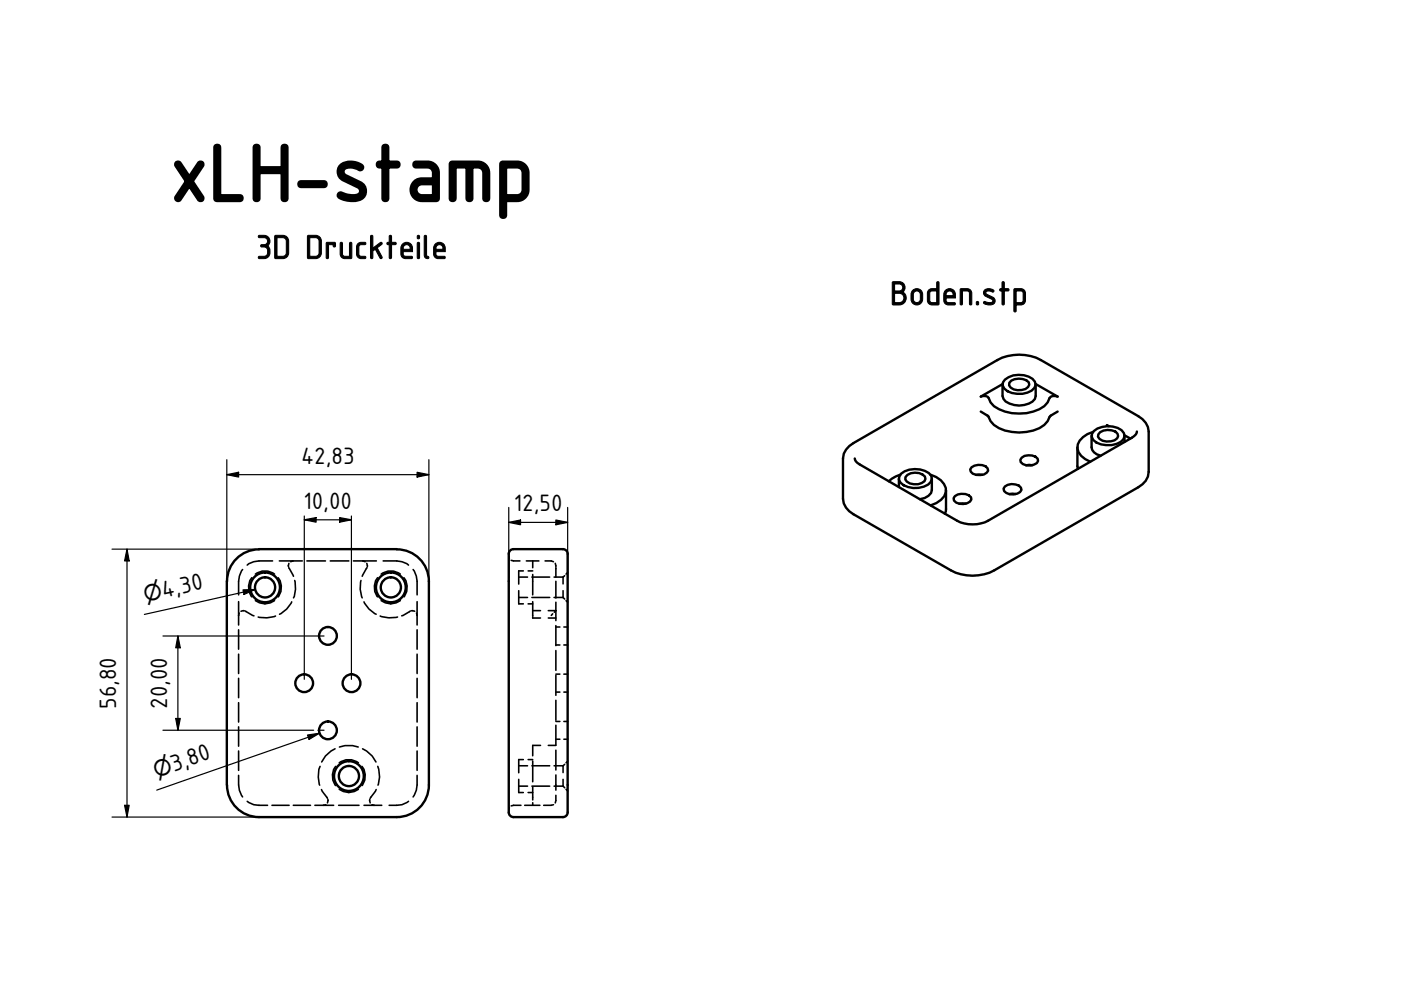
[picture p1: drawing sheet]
<svg xmlns="http://www.w3.org/2000/svg" width="297mm" height="210mm" viewBox="0 0 297 210" stroke-linecap="round" stroke-linejoin="round" font-family="sans-serif">
<!-- layer: Sichtbar (ISO) -->
<g fill="none" stroke="#000" stroke-width=".51">
<path d="M180 94.6l31.5-18.3a9.9 9.9 0 0 1 9.2 0l20.6 11.9a4 4 0 0 1 2.2 3.3v8.5a3.9 3.9 0 0 1-2.2 3.3l-30.5 17.6a9.9 9.9 0 0 1-9.2 0l-20.7-11.9a4 4 0 0 1-2.2-3.2v-8.6l.2-1 .5-.9zM206 99.1a2.65 2.65 0 0 1 3.4 .2l.1 .5a2.46 2.46 0 0 1-3.7 .2l-.1-.5zM207.9 87.3l1.6 .9a3.8 3.8 0 0 0 2.3 2.6 9.9 9.9 0 0 0 9.6-.7l.7-.8 .5-1.1 1.6-.9M212.6 81.5v2.5a2.51 2.51 0 0 0 2.4 1.9 4.7 4.7 0 0 0 4.4-1.3l.2-.6v-2.5M212.6 81.4l-4.7 2.7a1.3 1.3 0 0 1 1.7 .3 4.3 4.3 0 0 0 3.5 2.9 9.7 9.7 0 0 0 8.3-1.2l.7-.8 .4-.9a1.34 1.34 0 0 1 1.7-.3l-4.6-2.7M213.1 80.5a5 5 0 0 1 5.8-.2l.5 .6a1.78 1.78 0 0 1-1.6 2.3 5.2 5.2 0 0 1-4.9-.8l-.3-.6v-.7zM214.4 80.7a3.2 3.2 0 0 1 3.7 .3l.1 .5a2.12 2.12 0 0 1-2.5 1.2 1.47 1.47 0 0 1-1.7-1.5zM216.6 97a2.65 2.65 0 0 1 3.4 .3l.1 .4a2.31 2.31 0 0 1-3.2 .7l-.5-.4-.1-.5zM217.5 98.7h1.4M228.4 94.8l.1 4.6M231.4 92.4v2.4a2.16 2.16 0 0 0 1.9 1.8M231.7 91.6a4.6 4.6 0 0 0-3.2 2.6 2.82 2.82 0 0 0 1.6 3.1l1 .6"/>
<path d="M231.9 91.4a5 5 0 0 1 5.9-.2 1.45 1.45 0 0 1-.2 2.5 5.2 5.2 0 0 1-5.8-.4l-.3-.7v-.6zM233.3 91.6a3 3 0 0 1 3.6 .4l.2 .5a2.07 2.07 0 0 1-2.5 1.1l-.8-.2-.7-.3-.3-.5 .1-.5zM234.9 90.4l-.2-.3 .4 .3M238.4 92.3l1.2 .7M238.4 92.4v1.3M241 91.5a1.69 1.69 0 0 1-1 1.3l-30.5 17.6a7.4 7.4 0 0 1-6.6 0l-20.6-11.9a1.57 1.57 0 0 1-1.1-1.3M107.9 117.4v54.8M107.9 117.4a.99 .99 0 0 1 1-1h10.5a1 1 0 0 1 1 1M120.4 117.4v54.8M190.6 101.4v1.9M190.9 100.6l-1 .4-1.5 1M191.1 100.4a5.2 5.2 0 0 1 5.8-.1 1.41 1.41 0 0 1-.1 2.5 5 5 0 0 1-5.9-.5l-.3-.6 .1-.6z"/>
<path d="M192.4 100.7a3 3 0 0 1 3.7 .3l.1 .5a2.15 2.15 0 0 1-2.4 1.2l-.9-.2-.6-.4-.4-.4 .1-.6zM197.3 100.6a4.5 4.5 0 0 1 3.2 2.9 3.1 3.1 0 0 1-2 3.2l-1.2 .5M197.6 101.4v2.5a2.6 2.6 0 0 1-2.6 1.9M200.6 103.9v4l-.3 1M202.4 105.2a2.7 2.7 0 0 1 3.5 .2l.1 .5a2.42 2.42 0 0 1-3.7 .2l-.1-.5zM203.4 106.8h1.4M206.9 100.7h1.4M213.1 103.1a2.59 2.59 0 0 1 3.4 .3l.1 .5a2.42 2.42 0 0 1-3.7 .2l-.1-.5zM214 104.7h1.3M48.1 123.2v43.2M48.1 123.3a6.9 6.9 0 0 1 6.8-6.9l29.2 .1a6.8 6.8 0 0 1 6.8 6.8M90.9 123.2v43.2a6.8 6.8 0 0 1-6.8 6.8h-29.2a6.8 6.8 0 0 1-6.8-6.8"/>
<path d="M107.9 172.2a.99 .99 0 0 0 1 1h10.5a1 1 0 0 0 1-1"/>
<circle cx="56.2" cy="124.5" r="3.2"/>
<circle cx="56.2" cy="124.5" r="2.14"/>
<circle cx="69.5" cy="134.8" r="1.88"/>
<circle cx="82.9" cy="124.5" r="3.2"/>
<circle cx="82.9" cy="124.5" r="2.14"/>
<circle cx="64.5" cy="144.9" r="1.88"/>
<circle cx="69.5" cy="154.8" r="1.88"/>
<circle cx="74.5" cy="144.9" r="1.88"/>
<circle cx="74" cy="164.5" r="3.2"/>
<circle cx="74" cy="164.5" r="2.14"/>
</g>
<!-- layer: Verdeckt (ISO) -->
<g fill="none" stroke="#000" stroke-width=".34">
<path d="M57.8 118.9h-2.9l-1.1 .2-1.1 .4-.3 .3M59.2 118.9h4.9M61.3 119.4l-.1 .8M62.1 118.9l-.5 .2M65.1 118.9h3.9M70 118.9h4M74.9 118.9h4.9M76.9 118.9l.5 .2M77.8 119.4l.1 .8M81.2 118.9h2.9l1.1 .2 1.1 .4 .3 .3M107.9 118l.1 .5M108.4 118.8l1.8 .1"/>
<path d="M111.6 118.9h2.7M112.9 118.9v1.5M115.6 118.9h1.3l.4 .2M117.7 119.4l.2 .8M50.6 127.6v4.9M50.6 133.5v4.1M50.6 138.7v4.1M50.7 130l-.1 .5M51.4 120.7l-.6 1.4-.2 1.1v2.9M51.8 129.5l-.7 .1M52 129.6l1.8 1M53.4 122.5a3.3 3.3 0 0 0 0 4"/>
<path d="M54.1 127.4a3.4 3.4 0 0 0 4.1 0M54.1 121.7a3.3 3.3 0 0 1 4.1 0M58.4 130.6a6.3 6.3 0 0 1-3.7 .2M59 122.5a3.4 3.4 0 0 1 0 4M61.2 120.4l1 1.8M61.8 127.6a5.5 5.5 0 0 1-2.5 2.6M62.5 123.1a5.9 5.9 0 0 1-.3 3.7M76.5 123.1a5.9 5.9 0 0 0 .3 3.7M77.2 127.6a5.5 5.5 0 0 0 2.6 2.6M77.8 120.4l-1 1.8M80.1 122.5a3.3 3.3 0 0 0 0 4M80.6 130.6a6.3 6.3 0 0 0 3.7 .2"/>
<path d="M80.8 127.4a3.4 3.4 0 0 0 4.1 0M80.8 121.7a3.3 3.3 0 0 1 4.1 0M85.6 122.5a3.4 3.4 0 0 1 .1 4M87 129.6l-1.8 1M87.2 129.5l.7 .1M87.6 120.7l.7 1.4 .1 1.1v2.9M88.3 130l.1 .5M88.4 127.6v4.9M88.4 133.5v4.1M88.4 138.7v4.1M110 122.4h1.8M110 126.7h1.8"/>
<path d="M110 125.2v2.8h1M111 121h-1v2.8M112 128h.9M112 121h.9M112.8 122.4h3.7M112.8 126.7h3.7M112.9 121.8v4.3M112.9 127.6v3.1M112.9 130.8v.2h1.7M112.9 129.5h1.7M116.2 129.5h1.7l-.4 .3M116.2 131h1.7"/>
<path d="M117.2 130.1l-.3 .4M117.5 122.4h1.9M117.5 126.7h1.9M117.9 120.4v2M117.9 123.2v3.6M117.9 127.7v3.9M117.9 132.6v4.3M117.9 137.9v4.2M117.9 132.9h.8M117.9 136.8h.8M119.4 122.4v1.4M119.4 125.2v1.5"/>
<path d="M119.4 126.7l.3 .3M119.5 132.9h.9M119.5 136.8h.9M119.7 122.1l-.3 .3M120 127.4l.4 .3M120.4 121.4l-.4 .3M50.6 143.8v4.1M50.6 149v4.1M50.6 154.1v4.1M50.6 159.2v4.1M71 158.8l-.8 .4-1.2 1.1-.8 1.3M72 158.4l1.2-.3h1.6l1.1 .3"/>
<path d="M76.9 158.8l.8 .4 1.2 1.1 .8 1.3M88.4 143.8v4.1M88.4 149v4.1M88.4 154.1v4.1M88.4 159.2v4.1M114.6 158h-1.7v2.2M116.2 158h1.7M117.9 143.2v4.2M117.9 148.5v4.2M117.9 153.8v4.2M117.9 159.1v4.2M117.9 153h.8"/>
<path d="M117.9 156.7h.8M117.9 142.9h.8M117.9 146.7h.8M119.5 153h.9M119.5 156.7h.9M119.5 142.9h.9M119.5 146.7h.9M50.6 164.4a6 6 0 0 0 .8 4.6M52.4 169.9l1.4 .7 2.9 .1M57.7 170.7h3.6M62.2 170.7h3.6M66.8 170.7h3.9"/>
<path d="M67.9 162.5a6 6 0 0 0-.1 4M68.2 167.4l1.2 1.9M69.1 170.6l-.5 .1M69.5 169.5l-.1 .7M71.2 162.5a3.3 3.3 0 0 0 0 4.1M71.8 170.7h4.3M71.9 167.4a3.4 3.4 0 0 0 4.1 0M71.9 161.7a3.3 3.3 0 0 1 4.1 0M76.8 162.5a3.4 3.4 0 0 1 0 4.1M77.2 170.7h3.7M78.4 169.5l.1 .7M78.9 170.6l.4 .1"/>
<path d="M79.8 167.4l-1.3 1.9M80.1 162.5a5.6 5.6 0 0 1 0 4M86.6 169.9a5 5 0 0 1-4.1 .8M88.4 164.4a6 6 0 0 1-.8 4.6M108 171.3l-.1 .5M110 162.4h1.8M110 166.7h1.8M110 165.2v2.8h1M110.4 170.7l-2 .2M111 161.1h-1v2.7M111.3 170.7h3.2M112 168h.9"/>
<path d="M112 161.1h.9M112.8 162.4h3.7M112.8 166.7h3.7M112.9 161.3v4.4M112.9 166.8v2.8M112.9 170.2v.5M117.3 170.6l-2 .1M117.5 162.4h1.9M117.5 166.7h1.9M117.9 164.3v3.2M117.9 168.6l-.2 1.6M119.4 162.4v1.4"/>
<path d="M119.4 165.2v1.5M119.4 166.7l.3 .3M119.7 162.1l-.3 .3M120 167.4l.4 .3M120.4 161.4l-.4 .3"/>
</g>
<g fill="none" stroke="#000" stroke-width=".25">
<path d="M48.1 97.5v24.9M90.9 97.5v24.9M23.7 116.4h30.4M26.9 116.4l.5 2.5h-1zM26.9 116.4v56.8M48.1 100.6l2.5-.5v1zM48.1 100.6h42.8M64.5 110.2l2.5-.5v1zM64.5 110.2h10M64.5 109.4v34.6M72 109.7l2.5 .5-2.5 .5zM74.5 109.4v34.6"/>
<path d="M88.4 100.1l2.5 .5-2.5 .5zM107.9 110.8l2.5-.5v1zM107.9 110.8h12.5M107.9 107.6v14.8M117.9 110.3l2.5 .5-2.5 .5zM120.4 107.6v14.8M34.5 134.8h34.2M37.7 134.8l.5 2.5h-.9zM37.7 134.8v20M51.5 125.1l2.6-.1-2.4 1zM54.1 125l-23.5 5.3M34.5 154.8h32"/>
<path d="M37.3 152.3h.9l-.5 2.5zM65.2 155.8l2.5-.3-2.2 1.3zM67.4 154.8h1.3M67.7 155.5l-34.5 12M23.7 173.2h30.4M26.4 170.7h1l-.5 2.5z"/>
</g>
<path d="M26.9 116.4l.5 2.5h-1zM48.1 100.6l2.5-.5v1zM64.5 110.2l2.5-.5v1zM72 109.7l2.5 .5-2.5 .5zM88.4 100.1l2.5 .5-2.5 .5zM107.9 110.8l2.5-.5v1zM117.9 110.3l2.5 .5-2.5 .5zM37.7 134.8l.5 2.5h-.9zM51.5 125.1l2.6-.1-2.4 1zM37.3 152.3h.9l-.5 2.5zM65.2 155.8l2.5-.3-2.2 1.3zM26.4 170.7h1l-.5 2.5z" fill="#000"/>
<text font-size="18.4" x="36" y="42.6">xLH-stamp</text>
<g font-size="7.7">
<text x="54.3" y="54.8">3D Druckteile</text>
<text x="188.7" y="64.7">Boden.stp</text>
</g>
<g font-size="5.4">
<text x="63.8" y="98.3">42,83</text>
<text x="64.3" y="107.9">10,00</text>
<text x="109" y="108.4">12,50</text>
<text x="34.7" y="126.8" transform="rotate(-13 34.7 126.8)">4,30</text>
<text x="24.6" y="150.3" transform="rotate(-90 24.6 150.3)">56,80</text>
<text x="35.4" y="150.3" transform="rotate(-90 35.4 150.3)">20,00</text>
<text x="36.9" y="163.6" transform="rotate(-19 36.9 163.6)">3,80</text>
</g>
<g font-size="4.6">
<text x="30.8" y="127.7" transform="rotate(-13 30.8 127.7)">⌀</text>
<text x="33.1" y="164.9" transform="rotate(-19 33.1 164.9)">⌀</text>
</g>
</svg>
